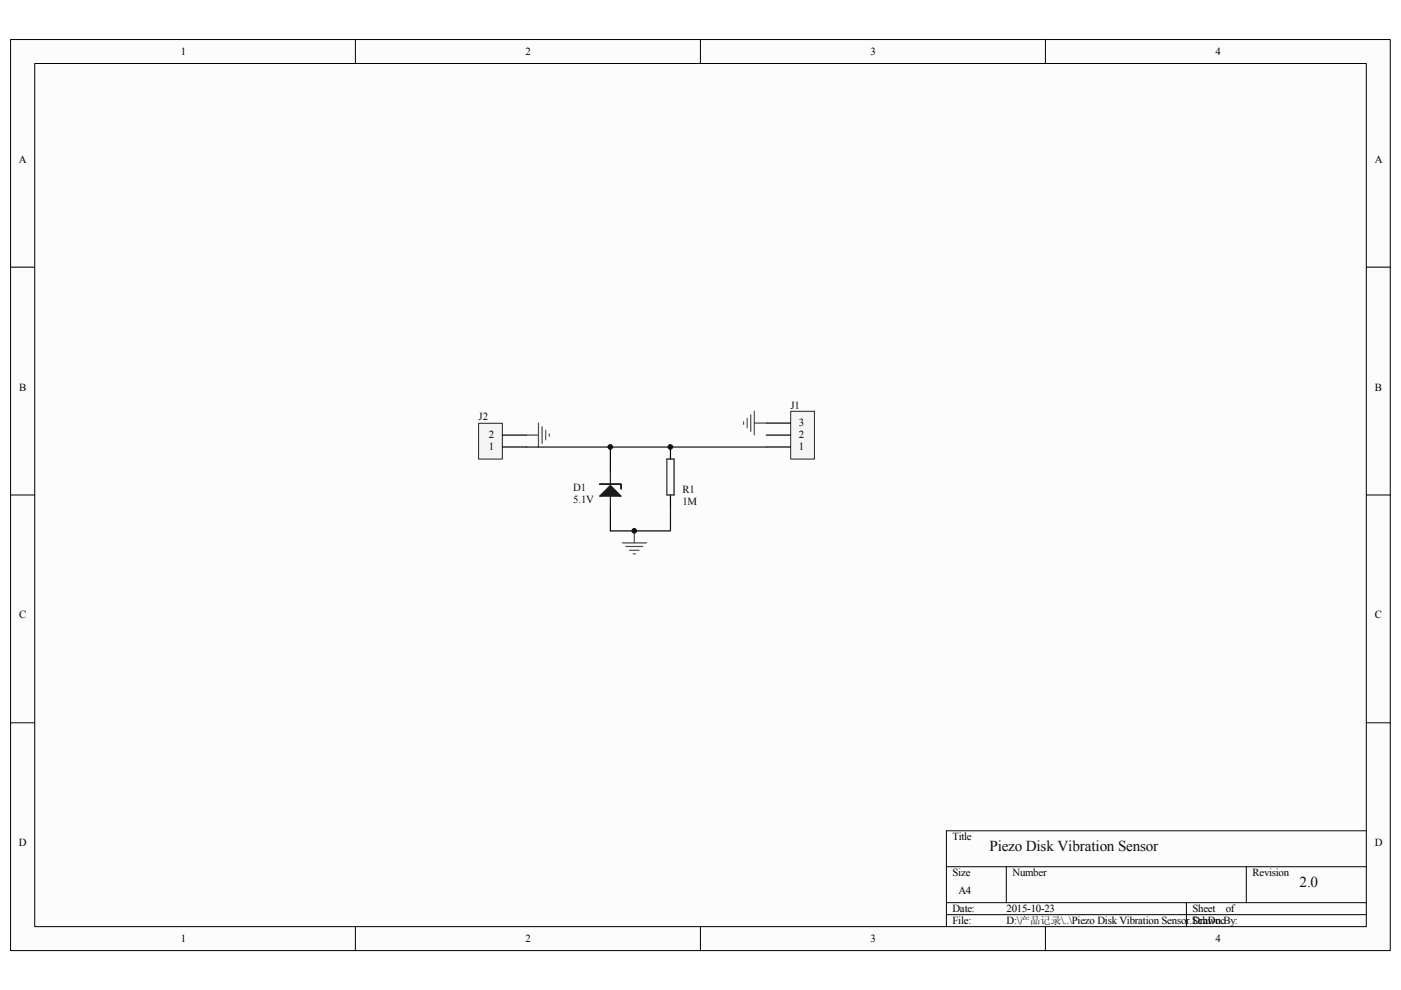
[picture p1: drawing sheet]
<svg xmlns="http://www.w3.org/2000/svg" width="297mm" height="210mm" viewBox="0 0 297 210" stroke-linecap="round" stroke-linejoin="round" font-family="sans-serif">
<path d="M2.3 8.4h292.5v193.1h-292.5z" fill="#fcfcfc"/>
<path d="M2.2 8.4h292.6v193.1h-292.6z" fill="none" stroke="#000" stroke-width=".21"/>
<path d="M7.4 13.5h282.3v183h-282.3z" fill="#fcfcfc"/>
<g fill="none" stroke="#000" stroke-width=".21">
<path d="M7.4 13.5h282.3v183h-282.3zM75.3 8.3v5.1M148.5 8.3v5.1M221.7 8.3v5.1M2.2 56.6h5.1M289.7 56.6h5.1M2.2 104.9h5.1M289.7 104.9h5.1M2.2 153.2h5.1M289.7 153.2h5.1M289.7 176.1h-89v20.4M75.3 196.5v5.1"/>
<path d="M148.5 196.5v5.1M200.7 183.8h89M200.7 191.4h89M200.7 193.9h89M213.4 183.8v7.6M221.7 196.5v5.1M251.5 191.4v5.1M264.2 183.8v7.6"/>
</g>
<path d="M167.7 87.2h5v10.1h-5z" fill="#f5f5f5"/>
<path d="M167.6 87.2h5.1v10.1h-5.1z" fill="none" stroke="#262626" stroke-width=".21"/>
<path d="M162.5 94.8h5.1M162.5 92.2h5.1M162.5 89.7h5.1" fill="none" stroke="#000" stroke-width=".25"/>
<path d="M101.5 89.8h5v7.5h-5z" fill="#f5f5f5"/>
<path d="M101.5 89.7h5v7.6h-5z" fill="none" stroke="#262626" stroke-width=".21"/>
<path d="M106.5 94.8h5.1M106.5 92.2h5.1M129.4 94.8v5.1M142.2 94.8v2.5M129.4 107.5v5.1M142.2 104.9v2.6" fill="none" stroke="#000" stroke-width=".25"/>
<path d="M129.4 99.9v7.6M141.4 97.3h1.5v7.6h-1.5z" fill="none" stroke="#1c1c1c" stroke-width=".25"/>
<g fill="none" stroke="#4c4c4c" stroke-width=".25">
<path d="M111.6 92.2h2.6M114.2 89.7v5.1M114.9 90.5v3.5M115.7 91.2v2.1M116.5 92v.5M157.6 89.5v.5M158.4 88.7v2M159.2 87.9v3.6M159.9 87.2v5M159.9 89.7h2.6M131.9 115.1h5.2M132.7 115.9h3.6"/>
<path d="M133.5 116.7h2M134.2 117.4h.5M134.5 112.6v2.5"/>
</g>
<path d="M127.1 102.7h4.6v1v-1z" fill="#1c1c1c"/>
<path d="M127.1 102.7h4.6v1v-1z" fill="none" stroke="#1c1c1c" stroke-width=".25"/>
<path d="M127.1 105.2l2.3-2.3 2.3 2.3z" fill="#1c1c1c"/>
<path d="M127.1 105.2l2.3-2.3 2.3 2.3z" fill="none" stroke="#1c1c1c" stroke-width=".25"/>
<path d="M111.6 94.8h50.9M142.2 107.5v5.1h-12.8" fill="none" stroke="#0e0e0e" stroke-width=".25"/>
<circle cx="129.4" cy="94.8" r=".49" fill="#0e0e0e"/>
<circle cx="129.4" cy="94.8" r=".49" fill="none" stroke="#0e0e0e" stroke-width=".21"/>
<circle cx="134.5" cy="112.5" r=".48" fill="#0e0e0e"/>
<circle cx="134.5" cy="112.5" r=".48" fill="none" stroke="#0e0e0e" stroke-width=".21"/>
<circle cx="142.1" cy="94.8" r=".49" fill="#0e0e0e"/>
<circle cx="142.1" cy="94.8" r=".49" fill="none" stroke="#0e0e0e" stroke-width=".21"/>
<g font-size="3.2" fill="#0e0e0e">
<text x="209.8" y="180.5">Piezo Disk Vibration Sensor</text>
<text x="275.5" y="188.1">2.0</text>
</g>
<g font-size="2.3">
<text x="38.3" y="11.6">1</text>
<text x="111.4" y="11.6">2</text>
<text x="184.6" y="11.6">3</text>
<text x="257.7" y="11.6">4</text>
<text x="4" y="34.5">A</text>
<text x="291.5" y="34.5">A</text>
<text x="4.1" y="82.8">B</text>
<text x="291.5" y="82.8">B</text>
<text x="103.7" y="95.5">1</text>
<text x="103.7" y="93">2</text>
<text x="169.4" y="95.5">1</text>
<text x="169.4" y="93">2</text>
<text x="169.4" y="90.4">3</text>
<text x="4.1" y="131.1">C</text>
<text x="291.5" y="131.1">C</text>
<text x="4" y="179.4">D</text>
<text x="201.9" y="178.1">Title</text>
<text x="291.5" y="179.4">D</text>
<text x="201.9" y="185.8">Size</text>
<text x="214.7" y="185.8">Number</text>
<text x="265.6" y="185.8">Revision</text>
<text x="203.2" y="189.6">A4</text>
<text x="201.9" y="193.4">Date:</text>
<text x="201.9" y="196">File:</text>
<text x="213.4" y="193.4">2015-10-23</text>
<text x="213.4" y="196">D:\产产产产\..\Piezo Disk Vibration Sensor.SchDoc</text>
<text x="252.8" y="196">Drawn By:</text>
<text x="252.8" y="193.4">Sheet</text>
<text x="259.9" y="193.4">of</text>
<text x="38.3" y="199.8">1</text>
<text x="111.4" y="199.8">2</text>
<text x="184.6" y="199.8">3</text>
<text x="257.7" y="199.8">4</text>
</g>
<g font-size="2.3" fill="#0e0e0e">
<text x="101.5" y="89.2">J2</text>
<text x="167.6" y="86.6">J1</text>
<text x="121.5" y="104.2">D1</text>
<text x="121.5" y="106.7">5.1V</text>
<text x="144.7" y="104.4">R1</text>
<text x="144.7" y="107">1M</text>
</g>
</svg>
